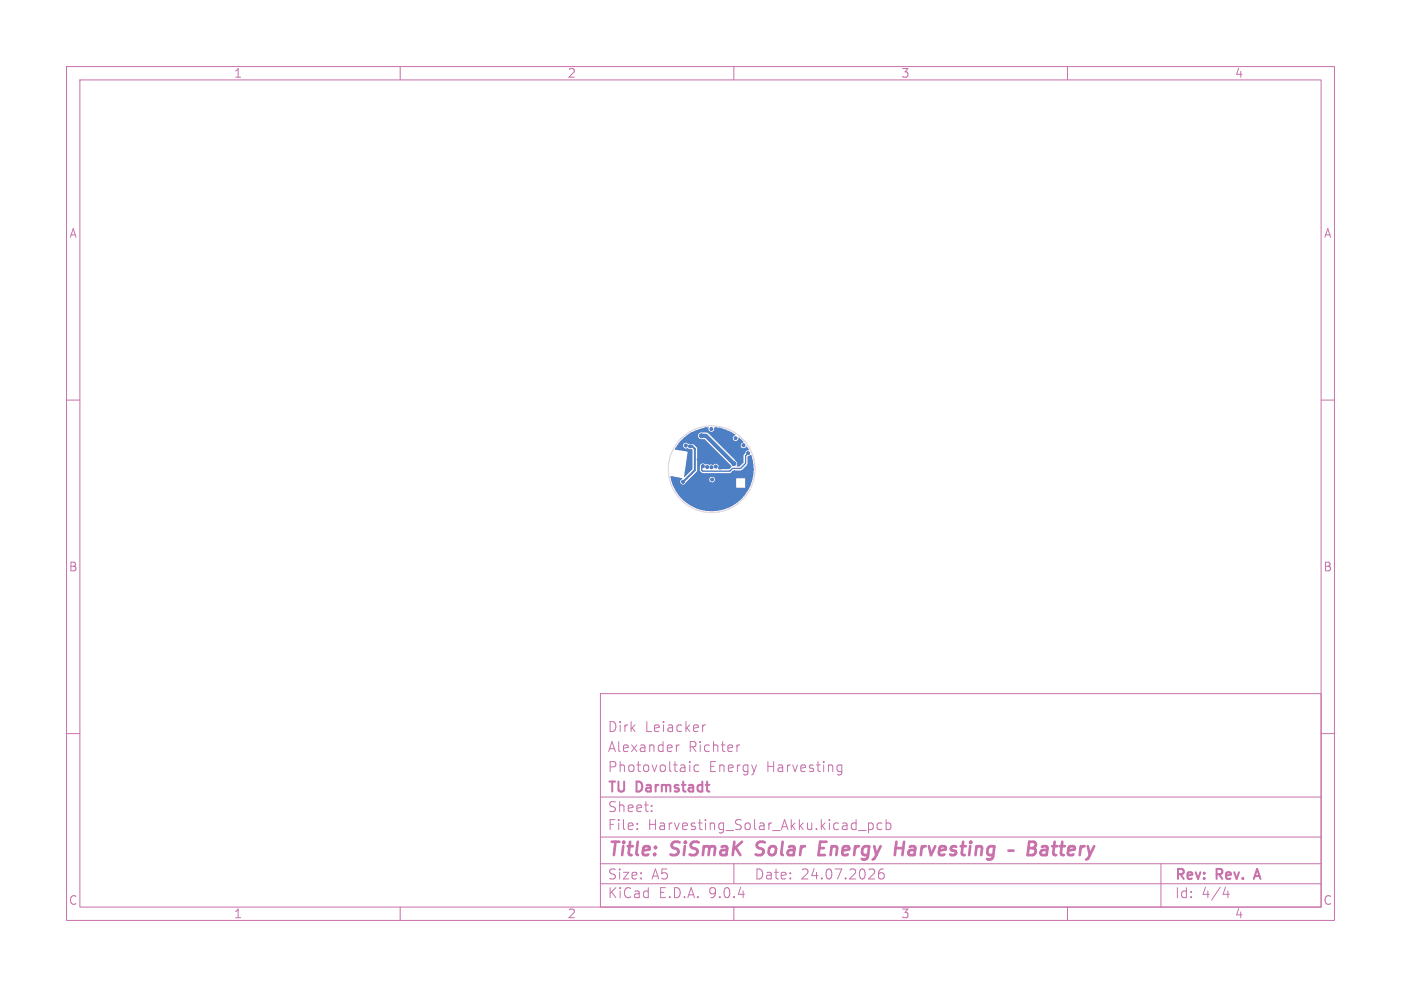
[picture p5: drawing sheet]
<svg xmlns="http://www.w3.org/2000/svg" width="210mm" height="148mm" viewBox="0 0 210 148" stroke-linecap="round" stroke-linejoin="round" font-family="sans-serif">
<g fill="none" stroke="#c872ab" stroke-width=".15">
<path d="M10 10h190v128h-190zM12 12h186v124h-186zM60 10v2M110 10v2M160 10v2M10 60h2M198 60h2M10 110h2M90 104h108v32h-108zM90 119.5h108M101.4 111.7v1M101.8 111.7l-.3 .1-.1 .2"/>
<path d="M103.4 114.2v.1M103.4 114.7v1M104.7 114.8l-.4-.1-.3 .3v.4l.2 .2h.5M105.3 108.7v1M105.7 108.7l-.2 .1-.2 .2M110.9 111.7l-.3 .1-.1 .2M125.5 115.6l.3 .1 .4-.1M126.2 114.8l-.4-.1-.3 .1M126.2 114.7v1.2a.41 .41 0 0 1-.7 .2M198 110h2M60 136v2M90 132.5h108"/>
<path d="M90 129.5h108M90 125.5h108M95.5 124.3v.1M95.5 123.5v.1M97.7 121.6v.1M97.7 120.8v.1M110 136v2M110 129.5v3M128.7 124.5h1.1M130.2 123.4v1.5M130.2 123.5l.4-.1 .3 .3v.4l-.1 .2h-.6M131.9 130.5a1.17 1.17 0 0 0-.1 1.2h.6l.1-.2v-.3l-.2-.3h-.3l-.3 .3"/>
<path d="M132.2 123.5l-.4-.1-.3 .3v.4l.1 .2h.6M132.8 123.5l.5-.1 .2 .3v.4l-.1 .2h-.6M132.8 122.9v1.5M160 136v2M174 129.5v6.5M183.7 133l-.4 1.1h1M184.1 133.6v1"/>
</g>
<path d="M188.1 131.4h.7M188.4 130.3l-.5 1.5" fill="none" stroke="#c872ab" stroke-width=".3"/>
<path d="M113.3 128.1l.2 .1M113.6 126.4l-.2 .4 .1 .2M122.8 127.2h.7M123.9 126.2h-1l-.2 2h.9M134.3 127.2h1.1M135.5 126.2l-.2 2M154.2 127.2h.6M154.3 126.2h.6a.49 .49 0 0 1 .4 .6 .49 .49 0 0 1-.5 .4l.3 .1a.58 .58 0 0 1-.3 .9h-.8zM156.2 127l.2-.1 .6 .1v.2l-.1 1M157 127.4l-.7 .1a.4 .4 0 0 0-.3 .3 .4 .4 0 0 0 .2 .4l.7-.1" fill="none" stroke="#c872ab" stroke-width=".4"/>
<g fill="#4d7fc4" stroke="#4d7fc4" stroke-width=".15">
<circle cx="103.6" cy="65.3" r=".3"/>
<circle cx="110.1" cy="68.2" r=".3"/>
<circle cx="104.8" cy="68.9" r=".3"/>
<circle cx="109.1" cy="65.1" r=".3"/>
<circle cx="110.6" cy="68.9" r=".3"/>
<circle cx="107.6" cy="72.2" r=".3"/>
<circle cx="104" cy="71.8" r=".3"/>
<circle cx="111" cy="74.3" r=".3"/>
<circle cx="105.4" cy="73.7" r=".3"/>
<circle cx="110" cy="73.9" r=".3"/>
<circle cx="103.9" cy="72.6" r=".3"/>
<circle cx="112.5" cy="71" r=".3"/>
<circle cx="110" cy="70.9" r=".3"/>
<circle cx="107" cy="74.3" r=".3"/>
<circle cx="107.9" cy="64.4" r=".22"/>
<circle cx="112.5" cy="69.8" r=".3"/>
<circle cx="110.2" cy="74.9" r=".3"/>
<circle cx="107.4" cy="64.4" r=".23"/>
<circle cx="103" cy="74.9" r=".3"/>
<circle cx="103.7" cy="66.3" r=".3"/>
<circle cx="105.8" cy="64.4" r=".23"/>
<circle cx="109.3" cy="72.5" r=".3"/>
<circle cx="108" cy="70.1" r=".23"/>
<circle cx="102.8" cy="66.8" r=".22"/>
<circle cx="106.6" cy="70.1" r=".23"/>
<circle cx="103.4" cy="66.9" r=".22"/>
<circle cx="102.4" cy="72.2" r=".23"/>
<circle cx="106" cy="70" r=".23"/>
<circle cx="110.3" cy="65.7" r=".23"/>
<circle cx="105.4" cy="69.9" r=".23"/>
<circle cx="112.2" cy="67.9" r=".22"/>
<circle cx="107.3" cy="70" r=".22"/>
<circle cx="111.5" cy="66.8" r=".22"/>
<circle cx="106.6" cy="64.3" r=".23"/>
<circle cx="106.7" cy="71.9" r=".23"/>
<circle cx="110" cy="69.5" r=".3"/>
<circle cx="105.1" cy="65.3" r=".3"/>
</g>
<path d="M103.4 66.9h.4l.4 .4v3.2l-1.8 1.7" fill="none" stroke="#4d7fc4" stroke-width=".3"/>
<path d="M112.2 67.9l-.4 .4v1.2l-.8 .7h-1.2l-.4 .4h-4l-.2-.1v-.4l.2-.2" fill="none" stroke="#4d7fc4" stroke-width=".2"/>
<path d="M105.1 65.3h.7l4.2 4.2" fill="none" stroke="#4d7fc4" stroke-width=".6"/>
<path d="M102.1 66.1a5.8 5.8 0 0 1 4.1-1.9 .44 .44 0 0 0 .5 .6 .44 .44 0 0 0 .3-.7h.1a6.2 6.2 0 0 1 3.1 1.1v.1a.44 .44 0 0 0-.4 .5 .44 .44 0 0 0 .5 .3 .44 .44 0 0 0 .4-.5l.8 .7a.47 .47 0 0 0-.5 .4 .47 .47 0 0 0 .3 .5h.3l.3-.3 .3 .5v.1a.45 .45 0 0 0-.5 .5l-.2 .3v1.1l-.6 .5h-.5l.1-.4-.1-.3-4.3-4.3-.2-.1-1 .1a.5 .5 0 0 0-.3 .5 .5 .5 0 0 0 .5 .4l.5 .1 4.1 4-.4 .4h-1.7a.47 .47 0 0 0-.1-.7 .47 .47 0 0 0-.6 .1h-1.1a.51 .51 0 0 0-.6-.2 .51 .51 0 0 0-.3 .5v.6l.4 .3h4.2l.5-.4h1.2l.8-.8 .1-1.2 .4-.3a6.3 6.3 0 0 1-3.4 8 6.3 6.3 0 0 1-8.1-3.1h10.7v-1.4h-1.3v1.4h-9.4l-.4-1-.1-.7 1.8 .3a.53 .53 0 0 0-.1 .9 .43 .43 0 0 0 .6-.2l.5-.5h3a.43 .43 0 0 0 .6 .4 .43 .43 0 0 0 .2-.7 .43 .43 0 0 0-.8 .1v.2h-3l1.2-1.3v-3.3l-.6-.7-.4-.1-.3 .1a.45 .45 0 0 0-.7-.1 .45 .45 0 0 0 0 .6 .45 .45 0 0 0 .6 .1l.3 .2 .3-.1 .1 .2v2.8l-1.2 1.2h-.1l.6-3.8-1.9-.3z" fill="#4d7fc4"/>
<circle cx="106.7" cy="70.4" r="6.5" fill="none" stroke="#d0d2cd" stroke-width=".15"/>
<g font-size="2.8" fill="#c872ab">
<text x="91" y="128.9">Title:</text>
<text x="100.7" y="128.9">SiSmaK</text>
<text x="114.2" y="128.9">Solar</text>
<text x="124.4" y="128.9">Energy</text>
<text x="136.6" y="128.9">Harvesting</text>
<text x="158.1" y="128.9">Battery</text>
</g>
<g font-size="2.1" fill="#c872ab">
<text x="91" y="113">Alexander</text>
<text x="91" y="110">Dirk</text>
<text x="96.7" y="110">Leiacker</text>
<text x="103.2" y="113">Richter</text>
<text x="91" y="119.2">TU</text>
<text x="91" y="116">Photovoltaic</text>
<text x="95.5" y="119.2">Darmstadt</text>
<text x="106.2" y="116">Energy</text>
<text x="115" y="116">Harvesting</text>
<text x="91" y="124.7">File:</text>
<text x="91" y="122">Sheet:</text>
<text x="97.1" y="124.7">Harvesting_Solar_Akku.kicad_pcb</text>
<text x="91" y="134.9">KiCad</text>
<text x="91" y="132.1">Size:</text>
<text x="97.7" y="132.1">A5</text>
<text x="98.7" y="134.9">E.D.A.</text>
<text x="106.3" y="134.9">9.0.4</text>
<text x="113" y="132.1">Date:</text>
<text x="120" y="132.1">24.07.2026</text>
<text x="176" y="132.3">Rev:</text>
<text x="176" y="134.9">Id:</text>
<text x="180.1" y="134.9">4/4</text>
<text x="182.4" y="132.3">Rev.</text>
<text x="188.8" y="132.3">A</text>
</g>
<g font-size="1.8" fill="#c872ab">
<text x="35" y="11.9">1</text>
<text x="85" y="11.9">2</text>
<text x="135" y="11.9">3</text>
<text x="185" y="11.9">4</text>
<text x="10.3" y="35.9">A</text>
<text x="198.4" y="35.9">A</text>
<text x="10.2" y="85.9">B</text>
<text x="198.3" y="85.9">B</text>
<text x="10.2" y="135.9">C</text>
<text x="35" y="137.9">1</text>
<text x="85" y="137.9">2</text>
<text x="135" y="137.9">3</text>
<text x="185" y="137.9">4</text>
<text x="198.3" y="135.9">C</text>
</g>
</svg>
